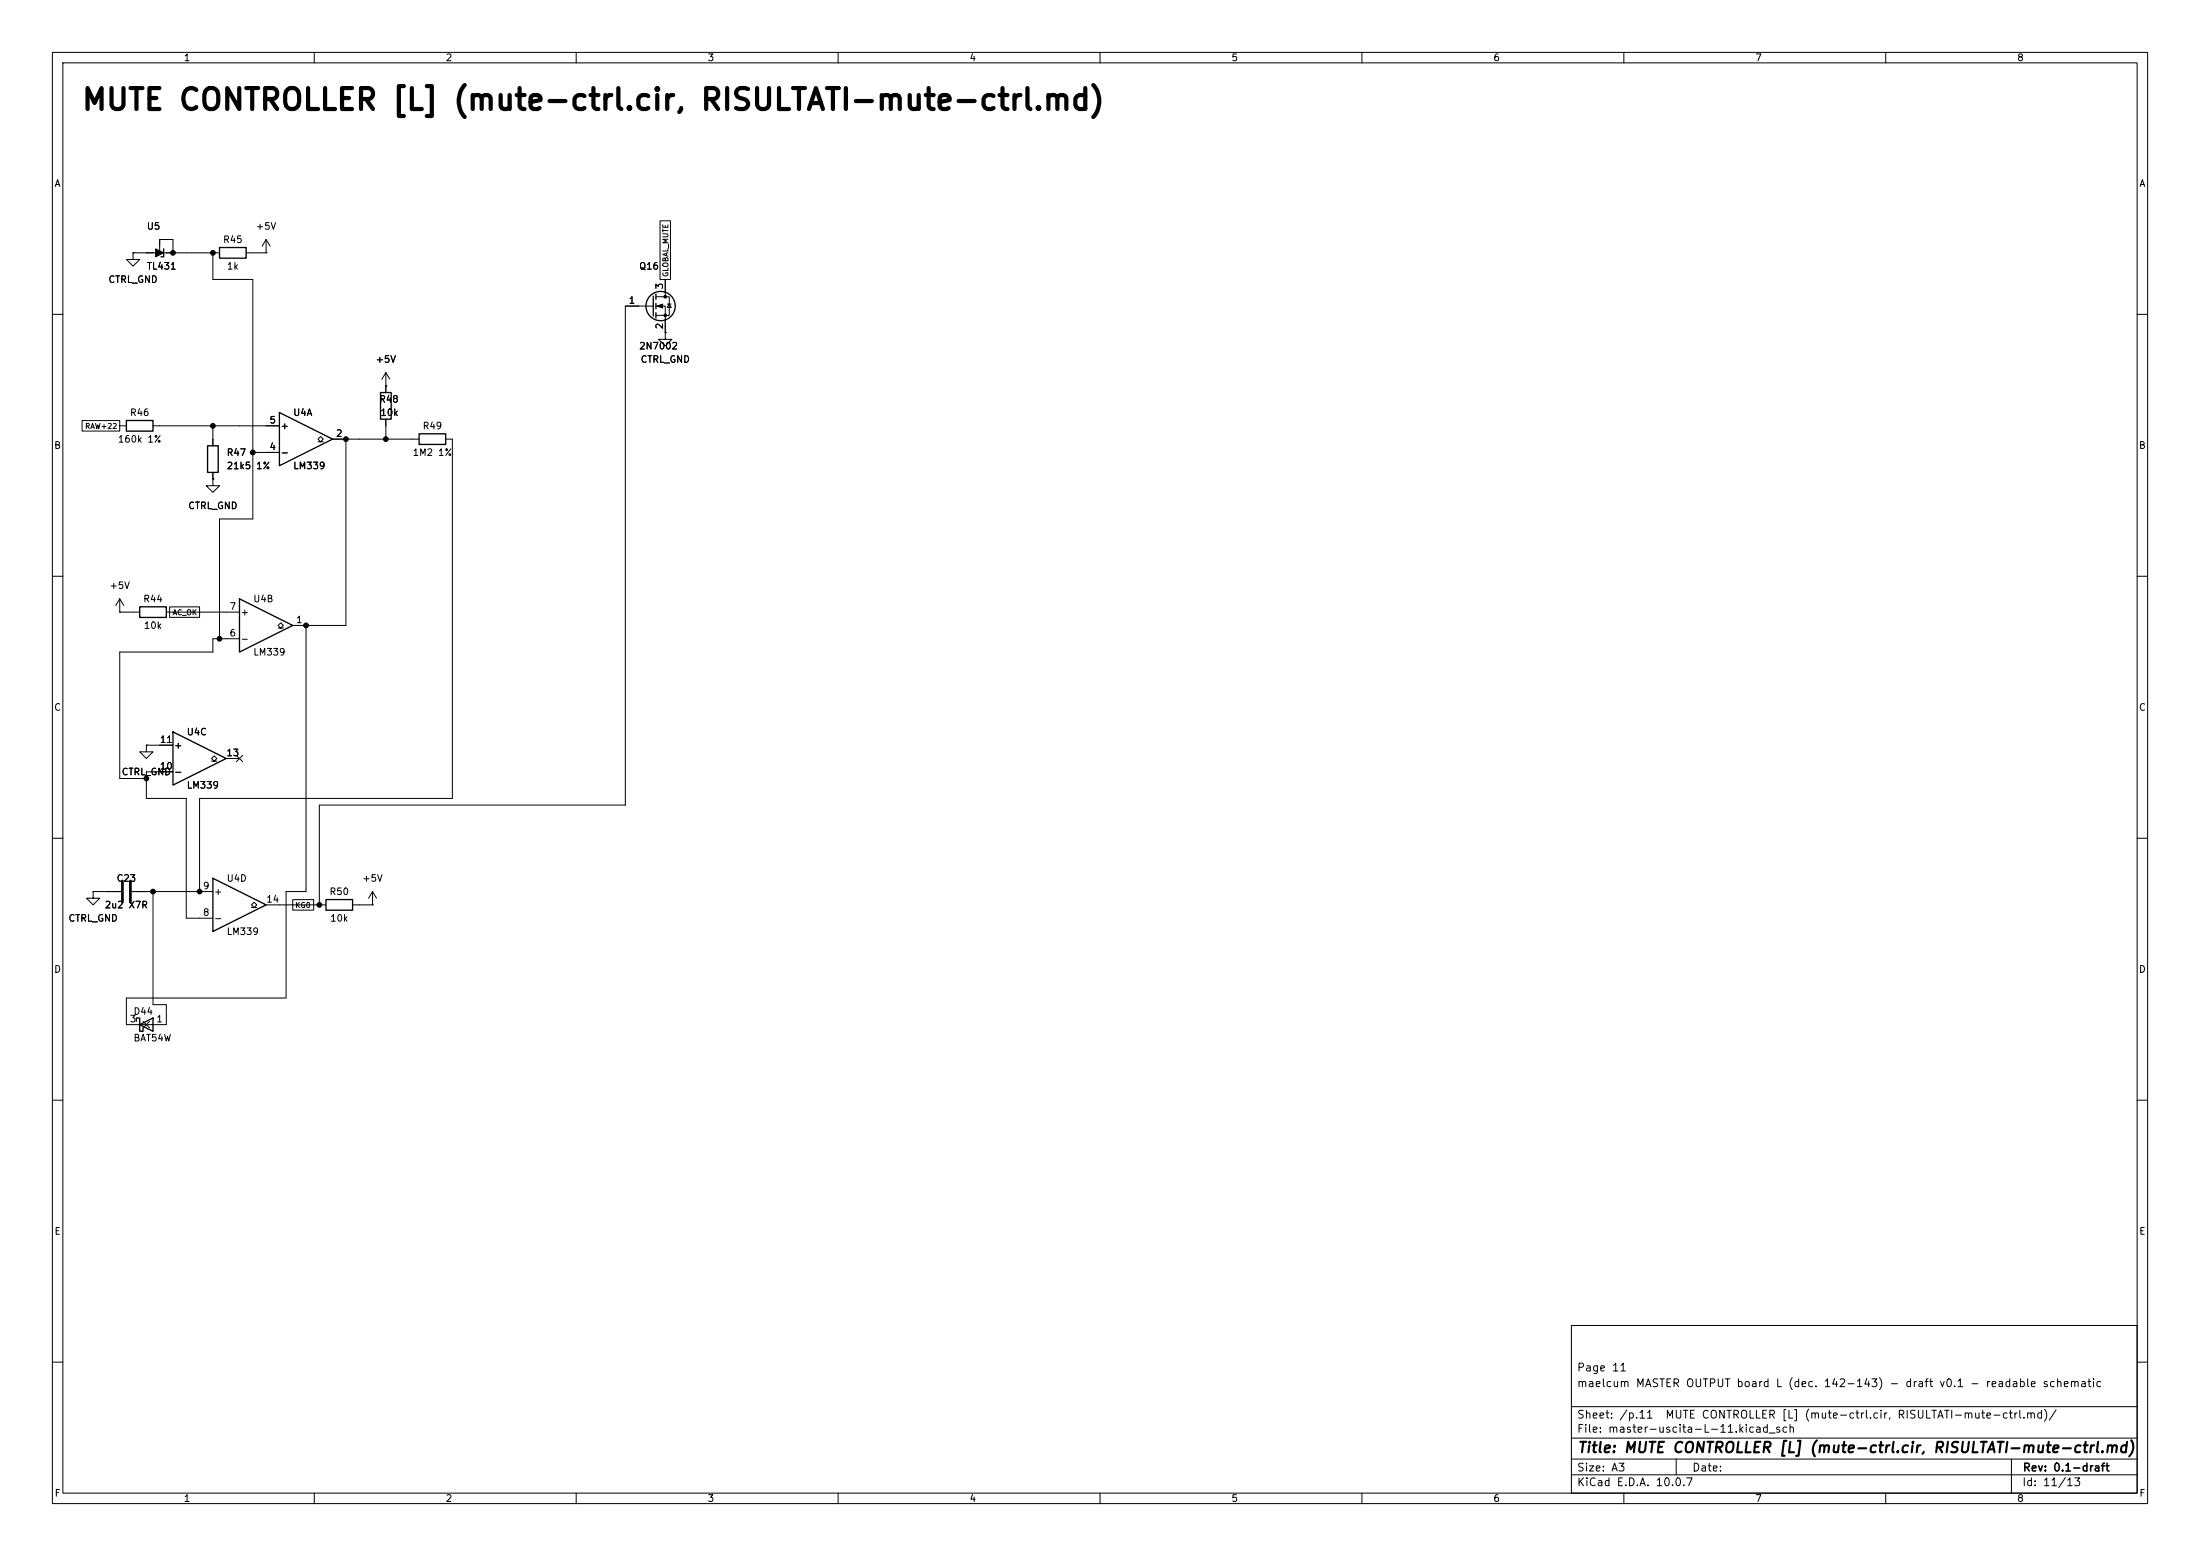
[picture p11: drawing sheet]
(kicad_sch
 (version 20260101)
 (generator "eeschema")
 (generator_version "10.0")
 (paper "A3")
 (title_block
  (title "MUTE CONTROLLER [L] (mute-ctrl.cir, RISULTATI-mute-ctrl.md)")
  (rev "0.1-draft")
  (comment 1 "maelcum MASTER OUTPUT board L (dec. 142-143) - draft v0.1 - readable schematic")
  (comment 2 "Page 11"))
 (lib_symbols
  (symbol
   "Reference_Voltage:TL431DBZ"
   (pin_numbers (hide yes))
   (pin_names (hide yes)) (exclude_from_sim no) (in_bom yes) (on_board yes)
   (in_pos_files yes)
   (duplicate_pin_numbers_are_jumpers no)
   (property
    "Reference"
    "U" (at -2.54 2.54 0) (show_name no) (do_not_autoplace no) (effects (font (size 1.27 1.27))))
   (property
    "Value"
    "TL431DBZ" (at 0 -2.54 0) (show_name no) (do_not_autoplace no) (effects (font (size 1.27 1.27))))
   (property
    "Footprint"
    "Package_TO_SOT_SMD:SOT-23" (at 0 -4.826 0) (show_name no) (do_not_autoplace no) (hide yes) (effects (font (size 1.27 1.27)
    (italic yes))))
   (property
    "Datasheet"
    "http://www.ti.com/lit/ds/symlink/tl431.pdf" (at 1.778 -9.144 0) (show_name no) (do_not_autoplace no) (hide yes) (effects (font (size 1.27 1.27)
    (italic yes))))
   (property
    "Description"
    "Shunt Regulator, SOT-23" (at 0 -7.112 0) (show_name no) (do_not_autoplace no) (hide yes) (effects (font (size 1.27 1.27))))
   (property
    "ki_keywords"
    "diode device shunt regulator" (at 0 0 0) (show_name no) (do_not_autoplace no) (hide yes) (effects (font (size 1.27 1.27))))
   (property
    "ki_fp_filters"
    "SOT?23*" (at 0 0 0) (show_name no) (do_not_autoplace no) (hide yes) (effects (font (size 1.27 1.27))))
   (symbol
    "TL431DBZ_0_1"
    (polyline (pts (xy -1.27 0) (xy 0 0) (xy 1.27 0)) (stroke (width 0) (type default)) (fill (type none)))
    (polyline (pts (xy -0.762 -0.762) (xy -0.762 0.762) (xy 0.762 0) (xy -0.762 -0.762)) (stroke (width 0) (type default)) (fill (type outline)))
    (polyline (pts (xy 0.254 -0.762) (xy 0.762 -0.762) (xy 0.762 0.762) (xy 0.762 0.762)) (stroke (width 0.254) (type default)) (fill (type none))))
   (symbol
    "TL431DBZ_1_1"
    (polyline (pts (xy 0 1.27) (xy 0 0)) (stroke (width 0) (type default)) (fill (type none)))
    (pin
    passive
    line (at 2.54 0 180) (length 1.27) (name
    "K" (effects (font (size 1.27 1.27)))) (number
    "1" (effects (font (size 1.27 1.27)))))
    (pin
    passive
    line (at 0 2.54 270) (length 1.27) (name
    "REF" (effects (font (size 1.27 1.27)))) (number
    "2" (effects (font (size 1.27 1.27)))))
    (pin
    passive
    line (at -2.54 0 0) (length 1.27) (name
    "A" (effects (font (size 1.27 1.27)))) (number
    "3" (effects (font (size 1.27 1.27))))))
   (embedded_fonts no))
  (symbol
   "Device:R"
   (pin_numbers (hide yes))
   (pin_names
    (offset 0)) (exclude_from_sim no) (in_bom yes) (on_board yes)
   (in_pos_files yes)
   (duplicate_pin_numbers_are_jumpers no)
   (property
    "Reference"
    "R" (at 2.032 0 90) (show_name no) (do_not_autoplace no) (effects (font (size 1.27 1.27))))
   (property
    "Value"
    "R" (at 0 0 90) (show_name no) (do_not_autoplace no) (effects (font (size 1.27 1.27))))
   (property
    "Footprint"
    "" (at -1.778 0 90) (show_name no) (do_not_autoplace no) (hide yes) (effects (font (size 1.27 1.27))))
   (property
    "Datasheet"
    "" (at 0 0 0) (show_name no) (do_not_autoplace no) (hide yes) (effects (font (size 1.27 1.27))))
   (property
    "Description"
    "Resistor" (at 0 0 0) (show_name no) (do_not_autoplace no) (hide yes) (effects (font (size 1.27 1.27))))
   (property
    "ki_keywords"
    "R res resistor" (at 0 0 0) (show_name no) (do_not_autoplace no) (hide yes) (effects (font (size 1.27 1.27))))
   (property
    "ki_fp_filters"
    "R_*" (at 0 0 0) (show_name no) (do_not_autoplace no) (hide yes) (effects (font (size 1.27 1.27))))
   (symbol
    "R_0_1"
    (rectangle (start -1.016 -2.54) (end 1.016 2.54) (stroke (width 0.254) (type default)) (fill (type none))))
   (symbol
    "R_1_1"
    (pin
    passive
    line (at 0 3.81 270) (length 1.27) (name
    "" (effects (font (size 1.27 1.27)))) (number
    "1" (effects (font (size 1.27 1.27)))))
    (pin
    passive
    line (at 0 -3.81 90) (length 1.27) (name
    "" (effects (font (size 1.27 1.27)))) (number
    "2" (effects (font (size 1.27 1.27))))))
   (embedded_fonts no))
  (symbol
   "power:+15V"
   (power global)
   (pin_numbers (hide yes))
   (pin_names
    (offset 0) (hide yes)) (exclude_from_sim no) (in_bom yes) (on_board yes)
   (in_pos_files yes)
   (duplicate_pin_numbers_are_jumpers no)
   (property
    "Reference"
    "#PWR" (at 0 -3.81 0) (show_name no) (do_not_autoplace no) (hide yes) (effects (font (size 1.27 1.27))))
   (property
    "Value"
    "+15V" (at 0 3.556 0) (show_name no) (do_not_autoplace no) (effects (font (size 1.27 1.27))))
   (property
    "Footprint"
    "" (at 0 0 0) (show_name no) (do_not_autoplace no) (hide yes) (effects (font (size 1.27 1.27))))
   (property
    "Datasheet"
    "" (at 0 0 0) (show_name no) (do_not_autoplace no) (hide yes) (effects (font (size 1.27 1.27))))
   (property
    "Description"
    "Power symbol creates a global label with name \"+15V\"" (at 0 0 0) (show_name no) (do_not_autoplace no) (hide yes) (effects (font (size 1.27 1.27))))
   (property
    "ki_keywords"
    "global power" (at 0 0 0) (show_name no) (do_not_autoplace no) (hide yes) (effects (font (size 1.27 1.27))))
   (symbol
    "+15V_0_1"
    (polyline (pts (xy -0.762 1.27) (xy 0 2.54)) (stroke (width 0) (type default)) (fill (type none)))
    (polyline (pts (xy 0 2.54) (xy 0.762 1.27)) (stroke (width 0) (type default)) (fill (type none)))
    (polyline (pts (xy 0 0) (xy 0 2.54)) (stroke (width 0) (type default)) (fill (type none))))
   (symbol
    "+15V_1_1"
    (pin
    power_in
    line (at 0 0 90) (length 0) (name
    "" (effects (font (size 1.27 1.27)))) (number
    "1" (effects (font (size 1.27 1.27))))))
   (embedded_fonts no))
  (symbol
   "power:GND"
   (power global)
   (pin_numbers (hide yes))
   (pin_names
    (offset 0) (hide yes)) (exclude_from_sim no) (in_bom yes) (on_board yes)
   (in_pos_files yes)
   (duplicate_pin_numbers_are_jumpers no)
   (property
    "Reference"
    "#PWR" (at 0 -6.35 0) (show_name no) (do_not_autoplace no) (hide yes) (effects (font (size 1.27 1.27))))
   (property
    "Value"
    "GND" (at 0 -3.81 0) (show_name no) (do_not_autoplace no) (effects (font (size 1.27 1.27))))
   (property
    "Footprint"
    "" (at 0 0 0) (show_name no) (do_not_autoplace no) (hide yes) (effects (font (size 1.27 1.27))))
   (property
    "Datasheet"
    "" (at 0 0 0) (show_name no) (do_not_autoplace no) (hide yes) (effects (font (size 1.27 1.27))))
   (property
    "Description"
    "Power symbol creates a global label with name \"GND\" , ground" (at 0 0 0) (show_name no) (do_not_autoplace no) (hide yes) (effects (font (size 1.27 1.27))))
   (property
    "ki_keywords"
    "global power" (at 0 0 0) (show_name no) (do_not_autoplace no) (hide yes) (effects (font (size 1.27 1.27))))
   (symbol
    "GND_0_1"
    (polyline (pts (xy 0 0) (xy 0 -1.27) (xy 1.27 -1.27) (xy 0 -2.54) (xy -1.27 -1.27) (xy 0 -1.27)) (stroke (width 0) (type default)) (fill (type none))))
   (symbol
    "GND_1_1"
    (pin
    power_in
    line (at 0 0 270) (length 0) (name
    "" (effects (font (size 1.27 1.27)))) (number
    "1" (effects (font (size 1.27 1.27))))))
   (embedded_fonts no))
  (symbol
   "Comparator:LM339"
   (pin_names
    (offset 0.127)) (exclude_from_sim no) (in_bom yes) (on_board yes)
   (in_pos_files yes)
   (duplicate_pin_numbers_are_jumpers no)
   (property
    "Reference"
    "U" (at 0 5.08 0) (show_name no) (do_not_autoplace no) (effects (font (size 1.27 1.27)) (justify left)))
   (property
    "Value"
    "LM339" (at 0 -5.08 0) (show_name no) (do_not_autoplace no) (effects (font (size 1.27 1.27)) (justify left)))
   (property
    "Footprint"
    "" (at -1.27 2.54 0) (show_name no) (do_not_autoplace no) (hide yes) (effects (font (size 1.27 1.27))))
   (property
    "Datasheet"
    "https://www.st.com/resource/en/datasheet/lm139.pdf" (at 1.27 5.08 0) (show_name no) (do_not_autoplace no) (hide yes) (effects (font (size 1.27 1.27))))
   (property
    "Description"
    "Quad Differential Comparators, SOIC-14/TSSOP-14" (at 0 0 0) (show_name no) (do_not_autoplace no) (hide yes) (effects (font (size 1.27 1.27))))
   (property
    "ki_locked"
    "" (at 0 0 0) (show_name no) (do_not_autoplace no) (effects (font (size 1.27 1.27))))
   (property
    "ki_keywords"
    "cmp open collector" (at 0 0 0) (show_name no) (do_not_autoplace no) (hide yes) (effects (font (size 1.27 1.27))))
   (property
    "ki_fp_filters"
    "SOIC*3.9x8.7mm*P1.27mm* TSSOP*4.4x5mm*P0.65mm*" (at 0 0 0) (show_name no) (do_not_autoplace no) (hide yes) (effects (font (size 1.27 1.27))))
   (symbol
    "LM339_1_1"
    (polyline (pts (xy -5.08 5.08) (xy 5.08 0) (xy -5.08 -5.08) (xy -5.08 5.08)) (stroke (width 0.254) (type default)) (fill (type background)))
    (polyline (pts (xy 3.302 -0.508) (xy 2.794 -0.508) (xy 3.302 0) (xy 2.794 0.508) (xy 2.286 0) (xy 2.794 -0.508) (xy 2.286 -0.508)) (stroke (width 0.127) (type default)) (fill (type none)))
    (pin
    open_collector
    line (at 7.62 0 180) (length 2.54) (name
    "" (effects (font (size 1.27 1.27)))) (number
    "2" (effects (font (size 1.27 1.27)))))
    (pin
    input
    line (at -7.62 -2.54 0) (length 2.54) (name
    "-" (effects (font (size 1.27 1.27)))) (number
    "4" (effects (font (size 1.27 1.27)))))
    (pin
    input
    line (at -7.62 2.54 0) (length 2.54) (name
    "+" (effects (font (size 1.27 1.27)))) (number
    "5" (effects (font (size 1.27 1.27))))))
   (symbol
    "LM339_2_1"
    (polyline (pts (xy -5.08 5.08) (xy 5.08 0) (xy -5.08 -5.08) (xy -5.08 5.08)) (stroke (width 0.254) (type default)) (fill (type background)))
    (polyline (pts (xy 3.302 -0.508) (xy 2.794 -0.508) (xy 3.302 0) (xy 2.794 0.508) (xy 2.286 0) (xy 2.794 -0.508) (xy 2.286 -0.508)) (stroke (width 0.127) (type default)) (fill (type none)))
    (pin
    open_collector
    line (at 7.62 0 180) (length 2.54) (name
    "" (effects (font (size 1.27 1.27)))) (number
    "1" (effects (font (size 1.27 1.27)))))
    (pin
    input
    line (at -7.62 -2.54 0) (length 2.54) (name
    "-" (effects (font (size 1.27 1.27)))) (number
    "6" (effects (font (size 1.27 1.27)))))
    (pin
    input
    line (at -7.62 2.54 0) (length 2.54) (name
    "+" (effects (font (size 1.27 1.27)))) (number
    "7" (effects (font (size 1.27 1.27))))))
   (symbol
    "LM339_3_1"
    (polyline (pts (xy -5.08 5.08) (xy 5.08 0) (xy -5.08 -5.08) (xy -5.08 5.08)) (stroke (width 0.254) (type default)) (fill (type background)))
    (polyline (pts (xy 3.302 -0.508) (xy 2.794 -0.508) (xy 3.302 0) (xy 2.794 0.508) (xy 2.286 0) (xy 2.794 -0.508) (xy 2.286 -0.508)) (stroke (width 0.127) (type default)) (fill (type none)))
    (pin
    input
    line (at -7.62 -2.54 0) (length 2.54) (name
    "-" (effects (font (size 1.27 1.27)))) (number
    "10" (effects (font (size 1.27 1.27)))))
    (pin
    input
    line (at -7.62 2.54 0) (length 2.54) (name
    "+" (effects (font (size 1.27 1.27)))) (number
    "11" (effects (font (size 1.27 1.27)))))
    (pin
    open_collector
    line (at 7.62 0 180) (length 2.54) (name
    "" (effects (font (size 1.27 1.27)))) (number
    "13" (effects (font (size 1.27 1.27))))))
   (symbol
    "LM339_4_1"
    (polyline (pts (xy -5.08 5.08) (xy 5.08 0) (xy -5.08 -5.08) (xy -5.08 5.08)) (stroke (width 0.254) (type default)) (fill (type background)))
    (polyline (pts (xy 3.302 -0.508) (xy 2.794 -0.508) (xy 3.302 0) (xy 2.794 0.508) (xy 2.286 0) (xy 2.794 -0.508) (xy 2.286 -0.508)) (stroke (width 0.127) (type default)) (fill (type none)))
    (pin
    input
    line (at -7.62 -2.54 0) (length 2.54) (name
    "-" (effects (font (size 1.27 1.27)))) (number
    "8" (effects (font (size 1.27 1.27)))))
    (pin
    input
    line (at -7.62 2.54 0) (length 2.54) (name
    "+" (effects (font (size 1.27 1.27)))) (number
    "9" (effects (font (size 1.27 1.27)))))
    (pin
    open_collector
    line (at 7.62 0 180) (length 2.54) (name
    "" (effects (font (size 1.27 1.27)))) (number
    "14" (effects (font (size 1.27 1.27))))))
   (symbol
    "LM339_5_1"
    (pin
    power_in
    line (at -2.54 7.62 270) (length 3.81) (name
    "V+" (effects (font (size 1.27 1.27)))) (number
    "3" (effects (font (size 1.27 1.27)))))
    (pin
    power_in
    line (at -2.54 -7.62 90) (length 3.81) (name
    "V-" (effects (font (size 1.27 1.27)))) (number
    "12" (effects (font (size 1.27 1.27))))))
   (embedded_fonts no))
  (symbol
   "Device:C"
   (pin_numbers (hide yes))
   (pin_names
    (offset 0.254)) (exclude_from_sim no) (in_bom yes) (on_board yes)
   (in_pos_files yes)
   (duplicate_pin_numbers_are_jumpers no)
   (property
    "Reference"
    "C" (at 0.635 2.54 0) (show_name no) (do_not_autoplace no) (effects (font (size 1.27 1.27)) (justify left)))
   (property
    "Value"
    "C" (at 0.635 -2.54 0) (show_name no) (do_not_autoplace no) (effects (font (size 1.27 1.27)) (justify left)))
   (property
    "Footprint"
    "" (at 0.9652 -3.81 0) (show_name no) (do_not_autoplace no) (hide yes) (effects (font (size 1.27 1.27))))
   (property
    "Datasheet"
    "" (at 0 0 0) (show_name no) (do_not_autoplace no) (hide yes) (effects (font (size 1.27 1.27))))
   (property
    "Description"
    "Unpolarized capacitor" (at 0 0 0) (show_name no) (do_not_autoplace no) (hide yes) (effects (font (size 1.27 1.27))))
   (property
    "ki_keywords"
    "cap capacitor" (at 0 0 0) (show_name no) (do_not_autoplace no) (hide yes) (effects (font (size 1.27 1.27))))
   (property
    "ki_fp_filters"
    "C_*" (at 0 0 0) (show_name no) (do_not_autoplace no) (hide yes) (effects (font (size 1.27 1.27))))
   (symbol
    "C_0_1"
    (polyline (pts (xy -2.032 0.762) (xy 2.032 0.762)) (stroke (width 0.508) (type default)) (fill (type none)))
    (polyline (pts (xy -2.032 -0.762) (xy 2.032 -0.762)) (stroke (width 0.508) (type default)) (fill (type none))))
   (symbol
    "C_1_1"
    (pin
    passive
    line (at 0 3.81 270) (length 2.794) (name
    "" (effects (font (size 1.27 1.27)))) (number
    "1" (effects (font (size 1.27 1.27)))))
    (pin
    passive
    line (at 0 -3.81 90) (length 2.794) (name
    "" (effects (font (size 1.27 1.27)))) (number
    "2" (effects (font (size 1.27 1.27))))))
   (embedded_fonts no))
  (symbol
   "Diode:BAT54W"
   (pin_names
    (offset 1.016) (hide yes)) (exclude_from_sim no) (in_bom yes) (on_board yes)
   (in_pos_files yes)
   (duplicate_pin_numbers_are_jumpers no)
   (property
    "Reference"
    "D" (at 0 2.54 0) (show_name no) (do_not_autoplace no) (effects (font (size 1.27 1.27))))
   (property
    "Value"
    "BAT54W" (at 0 -2.54 0) (show_name no) (do_not_autoplace no) (effects (font (size 1.27 1.27))))
   (property
    "Footprint"
    "Package_TO_SOT_SMD:SOT-323_SC-70" (at 0 -4.445 0) (show_name no) (do_not_autoplace no) (hide yes) (effects (font (size 1.27 1.27))))
   (property
    "Datasheet"
    "https://assets.nexperia.com/documents/data-sheet/BAT54W_SER.pdf" (at 0 0 0) (show_name no) (do_not_autoplace no) (hide yes) (effects (font (size 1.27 1.27))))
   (property
    "Description"
    "Schottky barrier diode, SOT-323" (at 0 0 0) (show_name no) (do_not_autoplace no) (hide yes) (effects (font (size 1.27 1.27))))
   (property
    "ki_keywords"
    "schottky diode" (at 0 0 0) (show_name no) (do_not_autoplace no) (hide yes) (effects (font (size 1.27 1.27))))
   (property
    "ki_fp_filters"
    "SOT?323*" (at 0 0 0) (show_name no) (do_not_autoplace no) (hide yes) (effects (font (size 1.27 1.27))))
   (symbol
    "BAT54W_0_1"
    (polyline (pts (xy -1.905 0.635) (xy -1.905 1.27) (xy -1.27 1.27) (xy -1.27 -1.27) (xy -0.635 -1.27) (xy -0.635 -0.635)) (stroke (width 0.254) (type default)) (fill (type none)))
    (polyline (pts (xy 1.27 1.27) (xy 1.27 -1.27) (xy -1.27 0) (xy 1.27 1.27)) (stroke (width 0.254) (type default)) (fill (type none)))
    (polyline (pts (xy 1.27 0) (xy -1.27 0)) (stroke (width 0) (type default)) (fill (type none))))
   (symbol
    "BAT54W_1_1"
    (pin
    passive
    line (at 3.81 0 180) (length 2.54) (name
    "A" (effects (font (size 1.27 1.27)))) (number
    "1" (effects (font (size 1.27 1.27)))))
    (pin
    no_connect
    line (at 0 0 90) (length 2.54) (hide yes) (name
    "NC" (effects (font (size 1.27 1.27)))) (number
    "2" (effects (font (size 1.27 1.27)))))
    (pin
    passive
    line (at -3.81 0 0) (length 2.54) (name
    "K" (effects (font (size 1.27 1.27)))) (number
    "3" (effects (font (size 1.27 1.27))))))
   (embedded_fonts no))
  (symbol
   "Transistor_FET:2N7002"
   (pin_names
    (offset 0) (hide yes)) (exclude_from_sim no) (in_bom yes) (on_board yes)
   (in_pos_files yes)
   (duplicate_pin_numbers_are_jumpers no)
   (property
    "Reference"
    "Q" (at 5.08 1.905 0) (show_name no) (do_not_autoplace no) (effects (font (size 1.27 1.27)) (justify left)))
   (property
    "Value"
    "2N7002" (at 5.08 0 0) (show_name no) (do_not_autoplace no) (effects (font (size 1.27 1.27)) (justify left)))
   (property
    "Footprint"
    "Package_TO_SOT_SMD:SOT-23" (at 5.08 -1.905 0) (show_name no) (do_not_autoplace no) (hide yes) (effects (font (size 1.27 1.27)
    (italic yes)) (justify left)))
   (property
    "Datasheet"
    "https://www.onsemi.com/pub/Collateral/NDS7002A-D.PDF" (at 5.08 -3.81 0) (show_name no) (do_not_autoplace no) (hide yes) (effects (font (size 1.27 1.27)) (justify left)))
   (property
    "Description"
    "0.115A Id, 60V Vds, N-Channel MOSFET, SOT-23" (at 0 0 0) (show_name no) (do_not_autoplace no) (hide yes) (effects (font (size 1.27 1.27))))
   (property
    "ki_keywords"
    "N-Channel Switching MOSFET" (at 0 0 0) (show_name no) (do_not_autoplace no) (hide yes) (effects (font (size 1.27 1.27))))
   (symbol
    "2N7002_0_1"
    (polyline (pts (xy 0.254 1.905) (xy 0.254 -1.905)) (stroke (width 0.254) (type default)) (fill (type none)))
    (polyline (pts (xy 0.254 0) (xy -2.54 0)) (stroke (width 0) (type default)) (fill (type none)))
    (polyline (pts (xy 0.762 2.286) (xy 0.762 1.27)) (stroke (width 0.254) (type default)) (fill (type none)))
    (polyline (pts (xy 0.762 0.508) (xy 0.762 -0.508)) (stroke (width 0.254) (type default)) (fill (type none)))
    (polyline (pts (xy 0.762 -1.27) (xy 0.762 -2.286)) (stroke (width 0.254) (type default)) (fill (type none)))
    (polyline (pts (xy 0.762 -1.778) (xy 3.302 -1.778) (xy 3.302 1.778) (xy 0.762 1.778)) (stroke (width 0) (type default)) (fill (type none)))
    (polyline (pts (xy 1.016 0) (xy 2.032 0.381) (xy 2.032 -0.381) (xy 1.016 0)) (stroke (width 0) (type default)) (fill (type outline)))
    (circle (center 1.651 0) (radius 2.794) (stroke (width 0.254) (type default)) (fill (type none)))
    (polyline (pts (xy 2.54 2.54) (xy 2.54 1.778)) (stroke (width 0) (type default)) (fill (type none)))
    (circle (center 2.54 1.778) (radius 0.254) (stroke (width 0) (type default)) (fill (type outline)))
    (circle (center 2.54 -1.778) (radius 0.254) (stroke (width 0) (type default)) (fill (type outline)))
    (polyline (pts (xy 2.54 -2.54) (xy 2.54 0) (xy 0.762 0)) (stroke (width 0) (type default)) (fill (type none)))
    (polyline (pts (xy 2.921 0.381) (xy 3.683 0.381)) (stroke (width 0) (type default)) (fill (type none)))
    (polyline (pts (xy 3.302 0.381) (xy 2.921 -0.254) (xy 3.683 -0.254) (xy 3.302 0.381)) (stroke (width 0) (type default)) (fill (type none))))
   (symbol
    "2N7002_1_1"
    (pin
    input
    line (at -5.08 0 0) (length 2.54) (name
    "G" (effects (font (size 1.27 1.27)))) (number
    "1" (effects (font (size 1.27 1.27)))))
    (pin
    passive
    line (at 2.54 -5.08 90) (length 2.54) (name
    "S" (effects (font (size 1.27 1.27)))) (number
    "2" (effects (font (size 1.27 1.27)))))
    (pin
    passive
    line (at 2.54 5.08 270) (length 2.54) (name
    "D" (effects (font (size 1.27 1.27)))) (number
    "3" (effects (font (size 1.27 1.27))))))
   (embedded_fonts no)
   (property
    "ki_fp_filters"
    "SOT?23*" (at 0 0 0) (show_name no) (do_not_autoplace no) (hide yes) (effects (font (size 1.27 1.27))))))
 (text
  "MUTE CONTROLLER [L] (mute-ctrl.cir, RISULTATI-mute-ctrl.md)"
  (exclude_from_sim no)
  (at 15.24 21.59 0)
  (effects (font (size 4 4)
    (bold yes)) (justify left bottom)))
 (symbol
  (lib_id "Reference_Voltage:TL431DBZ")
  (at 30.48 48.26 0)
  (unit 1)
  (body_style 1)
  (exclude_from_sim no)
  (in_bom yes)
  (on_board yes)
  (dnp no)
  (property
   "Reference"
   "U5" (at 27.94 43.18 0) (effects (font (size 1.27 1.27)) (justify left)))
  (property
   "Value"
   "TL431" (at 27.94 50.8 0) (effects (font (size 1.27 1.27)) (justify left)))
  (property
   "Footprint"
   "Package_TO_SOT_SMD:SOT-23" (at 30.48 48.26 0) (effects (font (size 1.27 1.27)) (justify left) (hide yes)))
  (property
   "Datasheet"
   "" (at 30.48 48.26 0) (effects (font (size 1.27 1.27)) (justify left) (hide yes)))
  (property
   "Nota"
   "2,495 V" (at 30.48 48.26 0) (effects (font (size 1.27 1.27)) (justify left) (hide yes)))
  (pin
   "1")
  (pin
   "2")
  (pin
   "3")
  (instances (project
    "master-uscita-L" (path
    "/cc71cb06-0b2d-556a-b328-36d22986674b/39a5cb42-399e-5e3b-9c77-701e945b4534" (reference "U5") (unit 1)))))
 (wire
  (pts (xy 33.02 48.26) (xy 35.56 48.26))
  (stroke (width 0) (type default)))
 (symbol
  (lib_id "Device:R")
  (at 44.45 48.26 270)
  (unit 1)
  (body_style 1)
  (exclude_from_sim no)
  (in_bom yes)
  (on_board yes)
  (dnp no)
  (property
   "Reference"
   "R45" (at 44.45 45.72 90) (effects (font (size 1.27 1.27))))
  (property
   "Value"
   "1k" (at 44.45 50.8 90) (effects (font (size 1.27 1.27))))
  (property
   "Footprint"
   "Resistor_SMD:R_0805_2012Metric" (at 44.45 48.26 0) (effects (font (size 1.27 1.27)) (justify left) (hide yes)))
  (property
   "Datasheet"
   "" (at 44.45 48.26 0) (effects (font (size 1.27 1.27)) (justify left) (hide yes)))
  (pin
   "1")
  (pin
   "2")
  (instances (project
    "master-uscita-L" (path
    "/cc71cb06-0b2d-556a-b328-36d22986674b/39a5cb42-399e-5e3b-9c77-701e945b4534" (reference "R45") (unit 1)))))
 (wire
  (pts (xy 35.56 48.26) (xy 40.64 48.26))
  (stroke (width 0) (type default)))
 (wire
  (pts (xy 48.26 48.26) (xy 50.8 48.26))
  (stroke (width 0) (type default)))
 (symbol
  (lib_id "power:+15V")
  (at 50.8 48.26 0)
  (unit 1)
  (body_style 1)
  (exclude_from_sim no)
  (in_bom yes)
  (on_board yes)
  (dnp no)
  (property
   "Reference"
   "#PWR001" (at 50.8 48.26 0) (effects (font (size 1.27 1.27)) (justify left) (hide yes)))
  (property
   "Value"
   "+5V" (at 50.8 43.18 0) (effects (font (size 1.27 1.27))))
  (property
   "Footprint"
   "" (at 50.8 48.26 0) (effects (font (size 1.27 1.27)) (justify left) (hide yes)))
  (property
   "Datasheet"
   "" (at 50.8 48.26 0) (effects (font (size 1.27 1.27)) (justify left) (hide yes)))
  (pin
   "1")
  (instances (project
    "master-uscita-L" (path
    "/cc71cb06-0b2d-556a-b328-36d22986674b/39a5cb42-399e-5e3b-9c77-701e945b4534" (reference "#PWR001") (unit 1)))))
 (wire
  (pts (xy 25.4 48.26) (xy 27.94 48.26))
  (stroke (width 0) (type default)))
 (symbol
  (lib_id "power:GND")
  (at 25.4 48.26 0)
  (unit 1)
  (body_style 1)
  (exclude_from_sim no)
  (in_bom yes)
  (on_board yes)
  (dnp no)
  (property
   "Reference"
   "#PWR002" (at 25.4 48.26 0) (effects (font (size 1.27 1.27)) (justify left) (hide yes)))
  (property
   "Value"
   "CTRL_GND" (at 25.4 53.34 0) (effects (font (size 1.27 1.27))))
  (property
   "Footprint"
   "" (at 25.4 48.26 0) (effects (font (size 1.27 1.27)) (justify left) (hide yes)))
  (property
   "Datasheet"
   "" (at 25.4 48.26 0) (effects (font (size 1.27 1.27)) (justify left) (hide yes)))
  (pin
   "1")
  (instances (project
    "master-uscita-L" (path
    "/cc71cb06-0b2d-556a-b328-36d22986674b/39a5cb42-399e-5e3b-9c77-701e945b4534" (reference "#PWR002") (unit 1)))))
 (symbol
  (lib_id "Comparator:LM339")
  (at 58.42 83.82 0)
  (unit 1)
  (body_style 1)
  (exclude_from_sim no)
  (in_bom yes)
  (on_board yes)
  (dnp no)
  (property
   "Reference"
   "U4" (at 55.88 78.74 0) (effects (font (size 1.27 1.27)) (justify left)))
  (property
   "Value"
   "LM339" (at 55.88 88.9 0) (effects (font (size 1.27 1.27)) (justify left)))
  (property
   "Footprint"
   "Package_SO:SOIC-14_3.9x8.7mm_P1.27mm" (at 58.42 83.82 0) (effects (font (size 1.27 1.27)) (justify left) (hide yes)))
  (property
   "Datasheet"
   "" (at 58.42 83.82 0) (effects (font (size 1.27 1.27)) (justify left) (hide yes)))
  (property
   "Nota"
   "supervisore e timer" (at 58.42 83.82 0) (effects (font (size 1.27 1.27)) (justify left) (hide yes)))
  (pin
   "2")
  (pin
   "4")
  (pin
   "5")
  (instances (project
    "master-uscita-L" (path
    "/cc71cb06-0b2d-556a-b328-36d22986674b/39a5cb42-399e-5e3b-9c77-701e945b4534" (reference "U4") (unit 1)))))
 (wire
  (pts (xy 66.04 83.82) (xy 68.58 83.82))
  (stroke (width 0) (type default)))
 (symbol
  (lib_id "Device:R")
  (at 73.66 77.47 180)
  (unit 1)
  (body_style 1)
  (exclude_from_sim no)
  (in_bom yes)
  (on_board yes)
  (dnp no)
  (property
   "Reference"
   "R48" (at 76.2 76.2 0) (effects (font (size 1.27 1.27)) (justify left)))
  (property
   "Value"
   "10k" (at 76.2 78.74 0) (effects (font (size 1.27 1.27)) (justify left)))
  (property
   "Footprint"
   "Resistor_SMD:R_0805_2012Metric" (at 73.66 77.47 0) (effects (font (size 1.27 1.27)) (justify left) (hide yes)))
  (property
   "Datasheet"
   "" (at 73.66 77.47 0) (effects (font (size 1.27 1.27)) (justify left) (hide yes)))
  (pin
   "1")
  (pin
   "2")
  (instances (project
    "master-uscita-L" (path
    "/cc71cb06-0b2d-556a-b328-36d22986674b/39a5cb42-399e-5e3b-9c77-701e945b4534" (reference "R48") (unit 1)))))
 (symbol
  (lib_id "Device:R")
  (at 82.55 83.82 90)
  (unit 1)
  (body_style 1)
  (exclude_from_sim no)
  (in_bom yes)
  (on_board yes)
  (dnp no)
  (property
   "Reference"
   "R49" (at 82.55 81.28 90) (effects (font (size 1.27 1.27))))
  (property
   "Value"
   "1M2 1%" (at 82.55 86.36 90) (effects (font (size 1.27 1.27))))
  (property
   "Footprint"
   "Resistor_SMD:R_0805_2012Metric" (at 82.55 83.82 0) (effects (font (size 1.27 1.27)) (justify left) (hide yes)))
  (property
   "Datasheet"
   "" (at 82.55 83.82 0) (effects (font (size 1.27 1.27)) (justify left) (hide yes)))
  (property
   "Nota"
   "RT: accensione 1,61-1,97 s" (at 82.55 83.82 0) (effects (font (size 1.27 1.27)) (justify left) (hide yes)))
  (pin
   "1")
  (pin
   "2")
  (instances (project
    "master-uscita-L" (path
    "/cc71cb06-0b2d-556a-b328-36d22986674b/39a5cb42-399e-5e3b-9c77-701e945b4534" (reference "R49") (unit 1)))))
 (wire
  (pts (xy 68.58 83.82) (xy 73.66 83.82))
  (stroke (width 0) (type default)))
 (wire
  (pts (xy 73.66 83.82) (xy 73.66 81.28))
  (stroke (width 0) (type default)))
 (wire
  (pts (xy 73.66 83.82) (xy 78.74 83.82))
  (stroke (width 0) (type default)))
 (junction
  (at 73.66 83.82)
  (diameter 0)
  (color 0 0 0 0))
 (symbol
  (lib_id "power:+15V")
  (at 73.66 73.66 0)
  (unit 1)
  (body_style 1)
  (exclude_from_sim no)
  (in_bom yes)
  (on_board yes)
  (dnp no)
  (property
   "Reference"
   "#PWR003" (at 73.66 73.66 0) (effects (font (size 1.27 1.27)) (justify left) (hide yes)))
  (property
   "Value"
   "+5V" (at 73.66 68.58 0) (effects (font (size 1.27 1.27))))
  (property
   "Footprint"
   "" (at 73.66 73.66 0) (effects (font (size 1.27 1.27)) (justify left) (hide yes)))
  (property
   "Datasheet"
   "" (at 73.66 73.66 0) (effects (font (size 1.27 1.27)) (justify left) (hide yes)))
  (pin
   "1")
  (instances (project
    "master-uscita-L" (path
    "/cc71cb06-0b2d-556a-b328-36d22986674b/39a5cb42-399e-5e3b-9c77-701e945b4534" (reference "#PWR003") (unit 1)))))
 (wire
  (pts (xy 50.8 81.28) (xy 45.72 81.28))
  (stroke (width 0) (type default)))
 (symbol
  (lib_id "Device:R")
  (at 40.64 87.63 0)
  (unit 1)
  (body_style 1)
  (exclude_from_sim no)
  (in_bom yes)
  (on_board yes)
  (dnp no)
  (property
   "Reference"
   "R47" (at 43.18 86.36 0) (effects (font (size 1.27 1.27)) (justify left)))
  (property
   "Value"
   "21k5 1%" (at 43.18 88.9 0) (effects (font (size 1.27 1.27)) (justify left)))
  (property
   "Footprint"
   "Resistor_SMD:R_0805_2012Metric" (at 40.64 87.63 0) (effects (font (size 1.27 1.27)) (justify left) (hide yes)))
  (property
   "Datasheet"
   "" (at 40.64 87.63 0) (effects (font (size 1.27 1.27)) (justify left) (hide yes)))
  (pin
   "1")
  (pin
   "2")
  (instances (project
    "master-uscita-L" (path
    "/cc71cb06-0b2d-556a-b328-36d22986674b/39a5cb42-399e-5e3b-9c77-701e945b4534" (reference "R47") (unit 1)))))
 (symbol
  (lib_id "Device:R")
  (at 26.67 81.28 90)
  (unit 1)
  (body_style 1)
  (exclude_from_sim no)
  (in_bom yes)
  (on_board yes)
  (dnp no)
  (property
   "Reference"
   "R46" (at 26.67 78.74 90) (effects (font (size 1.27 1.27))))
  (property
   "Value"
   "160k 1%" (at 26.67 83.82 90) (effects (font (size 1.27 1.27))))
  (property
   "Footprint"
   "Resistor_SMD:R_0805_2012Metric" (at 26.67 81.28 0) (effects (font (size 1.27 1.27)) (justify left) (hide yes)))
  (property
   "Datasheet"
   "" (at 26.67 81.28 0) (effects (font (size 1.27 1.27)) (justify left) (hide yes)))
  (property
   "Nota"
   "finestra del +22: < 21,2 V = muto" (at 26.67 81.28 0) (effects (font (size 1.27 1.27)) (justify left) (hide yes)))
  (pin
   "1")
  (pin
   "2")
  (instances (project
    "master-uscita-L" (path
    "/cc71cb06-0b2d-556a-b328-36d22986674b/39a5cb42-399e-5e3b-9c77-701e945b4534" (reference "R46") (unit 1)))))
 (wire
  (pts (xy 45.72 81.28) (xy 40.64 81.28))
  (stroke (width 0) (type default)))
 (wire
  (pts (xy 40.64 81.28) (xy 40.64 83.82))
  (stroke (width 0) (type default)))
 (wire
  (pts (xy 40.64 81.28) (xy 30.48 81.28))
  (stroke (width 0) (type default)))
 (junction
  (at 40.64 81.28)
  (diameter 0)
  (color 0 0 0 0))
 (symbol
  (lib_id "power:GND")
  (at 40.64 91.44 0)
  (unit 1)
  (body_style 1)
  (exclude_from_sim no)
  (in_bom yes)
  (on_board yes)
  (dnp no)
  (property
   "Reference"
   "#PWR004" (at 40.64 91.44 0) (effects (font (size 1.27 1.27)) (justify left) (hide yes)))
  (property
   "Value"
   "CTRL_GND" (at 40.64 96.52 0) (effects (font (size 1.27 1.27))))
  (property
   "Footprint"
   "" (at 40.64 91.44 0) (effects (font (size 1.27 1.27)) (justify left) (hide yes)))
  (property
   "Datasheet"
   "" (at 40.64 91.44 0) (effects (font (size 1.27 1.27)) (justify left) (hide yes)))
  (pin
   "1")
  (instances (project
    "master-uscita-L" (path
    "/cc71cb06-0b2d-556a-b328-36d22986674b/39a5cb42-399e-5e3b-9c77-701e945b4534" (reference "#PWR004") (unit 1)))))
 (wire
  (pts (xy 50.8 86.36) (xy 48.26 86.36))
  (stroke (width 0) (type default)))
 (wire
  (pts (xy 48.26 86.36) (xy 48.26 99.06))
  (stroke (width 0) (type default)))
 (symbol
  (lib_id "Comparator:LM339")
  (at 50.8 119.38 0)
  (unit 2)
  (body_style 1)
  (exclude_from_sim no)
  (in_bom yes)
  (on_board yes)
  (dnp no)
  (property
   "Reference"
   "U4" (at 48.26 114.3 0) (effects (font (size 1.27 1.27)) (justify left)))
  (property
   "Value"
   "LM339" (at 48.26 124.46 0) (effects (font (size 1.27 1.27)) (justify left)))
  (property
   "Footprint"
   "Package_SO:SOIC-14_3.9x8.7mm_P1.27mm" (at 50.8 119.38 0) (effects (font (size 1.27 1.27)) (justify left) (hide yes)))
  (property
   "Datasheet"
   "" (at 50.8 119.38 0) (effects (font (size 1.27 1.27)) (justify left) (hide yes)))
  (property
   "Nota"
   "supervisore e timer" (at 50.8 119.38 0) (effects (font (size 1.27 1.27)) (justify left) (hide yes)))
  (pin
   "1")
  (pin
   "6")
  (pin
   "7")
  (instances (project
    "master-uscita-L" (path
    "/cc71cb06-0b2d-556a-b328-36d22986674b/39a5cb42-399e-5e3b-9c77-701e945b4534" (reference "U4") (unit 2)))))
 (wire
  (pts (xy 43.18 116.84) (xy 38.1 116.84))
  (stroke (width 0) (type default)))
 (symbol
  (lib_id "Device:R")
  (at 29.21 116.84 270)
  (unit 1)
  (body_style 1)
  (exclude_from_sim no)
  (in_bom yes)
  (on_board yes)
  (dnp no)
  (property
   "Reference"
   "R44" (at 29.21 114.3 90) (effects (font (size 1.27 1.27))))
  (property
   "Value"
   "10k" (at 29.21 119.38 90) (effects (font (size 1.27 1.27))))
  (property
   "Footprint"
   "Resistor_SMD:R_0805_2012Metric" (at 29.21 116.84 0) (effects (font (size 1.27 1.27)) (justify left) (hide yes)))
  (property
   "Datasheet"
   "" (at 29.21 116.84 0) (effects (font (size 1.27 1.27)) (justify left) (hide yes)))
  (property
   "Nota"
   "pull-up di AC_OK (open collector dal box)" (at 29.21 116.84 0) (effects (font (size 1.27 1.27)) (justify left) (hide yes)))
  (pin
   "1")
  (pin
   "2")
  (instances (project
    "master-uscita-L" (path
    "/cc71cb06-0b2d-556a-b328-36d22986674b/39a5cb42-399e-5e3b-9c77-701e945b4534" (reference "R44") (unit 1)))))
 (wire
  (pts (xy 38.1 116.84) (xy 33.02 116.84))
  (stroke (width 0) (type default)))
 (wire
  (pts (xy 25.4 116.84) (xy 22.86 116.84))
  (stroke (width 0) (type default)))
 (symbol
  (lib_id "power:+15V")
  (at 22.86 116.84 0)
  (unit 1)
  (body_style 1)
  (exclude_from_sim no)
  (in_bom yes)
  (on_board yes)
  (dnp no)
  (property
   "Reference"
   "#PWR005" (at 22.86 116.84 0) (effects (font (size 1.27 1.27)) (justify left) (hide yes)))
  (property
   "Value"
   "+5V" (at 22.86 111.76 0) (effects (font (size 1.27 1.27))))
  (property
   "Footprint"
   "" (at 22.86 116.84 0) (effects (font (size 1.27 1.27)) (justify left) (hide yes)))
  (property
   "Datasheet"
   "" (at 22.86 116.84 0) (effects (font (size 1.27 1.27)) (justify left) (hide yes)))
  (pin
   "1")
  (instances (project
    "master-uscita-L" (path
    "/cc71cb06-0b2d-556a-b328-36d22986674b/39a5cb42-399e-5e3b-9c77-701e945b4534" (reference "#PWR005") (unit 1)))))
 (wire
  (pts (xy 43.18 121.92) (xy 40.64 121.92))
  (stroke (width 0) (type default)))
 (wire
  (pts (xy 40.64 121.92) (xy 40.64 124.46))
  (stroke (width 0) (type default)))
 (symbol
  (lib_id "Comparator:LM339")
  (at 38.1 144.78 0)
  (unit 3)
  (body_style 1)
  (exclude_from_sim no)
  (in_bom yes)
  (on_board yes)
  (dnp no)
  (property
   "Reference"
   "U4" (at 35.56 139.7 0) (effects (font (size 1.27 1.27)) (justify left)))
  (property
   "Value"
   "LM339" (at 35.56 149.86 0) (effects (font (size 1.27 1.27)) (justify left)))
  (property
   "Footprint"
   "Package_SO:SOIC-14_3.9x8.7mm_P1.27mm" (at 38.1 144.78 0) (effects (font (size 1.27 1.27)) (justify left) (hide yes)))
  (property
   "Datasheet"
   "" (at 38.1 144.78 0) (effects (font (size 1.27 1.27)) (justify left) (hide yes)))
  (property
   "Nota"
   "supervisore e timer" (at 38.1 144.78 0) (effects (font (size 1.27 1.27)) (justify left) (hide yes)))
  (pin
   "10")
  (pin
   "11")
  (pin
   "13")
  (instances (project
    "master-uscita-L" (path
    "/cc71cb06-0b2d-556a-b328-36d22986674b/39a5cb42-399e-5e3b-9c77-701e945b4534" (reference "U4") (unit 3)))))
 (wire
  (pts (xy 30.48 142.24) (xy 27.94 142.24))
  (stroke (width 0) (type default)))
 (symbol
  (lib_id "power:GND")
  (at 27.94 142.24 0)
  (unit 1)
  (body_style 1)
  (exclude_from_sim no)
  (in_bom yes)
  (on_board yes)
  (dnp no)
  (property
   "Reference"
   "#PWR006" (at 27.94 142.24 0) (effects (font (size 1.27 1.27)) (justify left) (hide yes)))
  (property
   "Value"
   "CTRL_GND" (at 27.94 147.32 0) (effects (font (size 1.27 1.27))))
  (property
   "Footprint"
   "" (at 27.94 142.24 0) (effects (font (size 1.27 1.27)) (justify left) (hide yes)))
  (property
   "Datasheet"
   "" (at 27.94 142.24 0) (effects (font (size 1.27 1.27)) (justify left) (hide yes)))
  (pin
   "1")
  (instances (project
    "master-uscita-L" (path
    "/cc71cb06-0b2d-556a-b328-36d22986674b/39a5cb42-399e-5e3b-9c77-701e945b4534" (reference "#PWR006") (unit 1)))))
 (wire
  (pts (xy 30.48 147.32) (xy 27.94 147.32))
  (stroke (width 0) (type default)))
 (wire
  (pts (xy 27.94 147.32) (xy 27.94 152.4))
  (stroke (width 0) (type default)))
 (no_connect
  (at 45.72 144.78))
 (symbol
  (lib_id "Comparator:LM339")
  (at 45.72 172.72 0)
  (unit 4)
  (body_style 1)
  (exclude_from_sim no)
  (in_bom yes)
  (on_board yes)
  (dnp no)
  (property
   "Reference"
   "U4" (at 43.18 167.64 0) (effects (font (size 1.27 1.27)) (justify left)))
  (property
   "Value"
   "LM339" (at 43.18 177.8 0) (effects (font (size 1.27 1.27)) (justify left)))
  (property
   "Footprint"
   "Package_SO:SOIC-14_3.9x8.7mm_P1.27mm" (at 45.72 172.72 0) (effects (font (size 1.27 1.27)) (justify left) (hide yes)))
  (property
   "Datasheet"
   "" (at 45.72 172.72 0) (effects (font (size 1.27 1.27)) (justify left) (hide yes)))
  (property
   "Nota"
   "supervisore e timer" (at 45.72 172.72 0) (effects (font (size 1.27 1.27)) (justify left) (hide yes)))
  (pin
   "8")
  (pin
   "9")
  (pin
   "14")
  (instances (project
    "master-uscita-L" (path
    "/cc71cb06-0b2d-556a-b328-36d22986674b/39a5cb42-399e-5e3b-9c77-701e945b4534" (reference "U4") (unit 4)))))
 (wire
  (pts (xy 38.1 170.18) (xy 33.02 170.18))
  (stroke (width 0) (type default)))
 (symbol
  (lib_id "Device:C")
  (at 24.13 170.18 270)
  (unit 1)
  (body_style 1)
  (exclude_from_sim no)
  (in_bom yes)
  (on_board yes)
  (dnp no)
  (property
   "Reference"
   "C23" (at 24.13 167.64 90) (effects (font (size 1.27 1.27))))
  (property
   "Value"
   "2u2 X7R" (at 24.13 172.72 90) (effects (font (size 1.27 1.27))))
  (property
   "Footprint"
   "Capacitor_SMD:C_1206_3216Metric" (at 24.13 170.18 0) (effects (font (size 1.27 1.27)) (justify left) (hide yes)))
  (property
   "Datasheet"
   "" (at 24.13 170.18 0) (effects (font (size 1.27 1.27)) (justify left) (hide yes)))
  (property
   "Nota"
   "CT +-10 %" (at 24.13 170.18 0) (effects (font (size 1.27 1.27)) (justify left) (hide yes)))
  (pin
   "1")
  (pin
   "2")
  (instances (project
    "master-uscita-L" (path
    "/cc71cb06-0b2d-556a-b328-36d22986674b/39a5cb42-399e-5e3b-9c77-701e945b4534" (reference "C23") (unit 1)))))
 (wire
  (pts (xy 33.02 170.18) (xy 27.94 170.18))
  (stroke (width 0) (type default)))
 (wire
  (pts (xy 20.32 170.18) (xy 17.78 170.18))
  (stroke (width 0) (type default)))
 (symbol
  (lib_id "power:GND")
  (at 17.78 170.18 0)
  (unit 1)
  (body_style 1)
  (exclude_from_sim no)
  (in_bom yes)
  (on_board yes)
  (dnp no)
  (property
   "Reference"
   "#PWR007" (at 17.78 170.18 0) (effects (font (size 1.27 1.27)) (justify left) (hide yes)))
  (property
   "Value"
   "CTRL_GND" (at 17.78 175.26 0) (effects (font (size 1.27 1.27))))
  (property
   "Footprint"
   "" (at 17.78 170.18 0) (effects (font (size 1.27 1.27)) (justify left) (hide yes)))
  (property
   "Datasheet"
   "" (at 17.78 170.18 0) (effects (font (size 1.27 1.27)) (justify left) (hide yes)))
  (pin
   "1")
  (instances (project
    "master-uscita-L" (path
    "/cc71cb06-0b2d-556a-b328-36d22986674b/39a5cb42-399e-5e3b-9c77-701e945b4534" (reference "#PWR007") (unit 1)))))
 (wire
  (pts (xy 38.1 175.26) (xy 35.56 175.26))
  (stroke (width 0) (type default)))
 (wire
  (pts (xy 53.34 172.72) (xy 55.88 172.72))
  (stroke (width 0) (type default)))
 (symbol
  (lib_id "Device:R")
  (at 64.77 172.72 90)
  (unit 1)
  (body_style 1)
  (exclude_from_sim no)
  (in_bom yes)
  (on_board yes)
  (dnp no)
  (property
   "Reference"
   "R50" (at 64.77 170.18 90) (effects (font (size 1.27 1.27))))
  (property
   "Value"
   "10k" (at 64.77 175.26 90) (effects (font (size 1.27 1.27))))
  (property
   "Footprint"
   "Resistor_SMD:R_0805_2012Metric" (at 64.77 172.72 0) (effects (font (size 1.27 1.27)) (justify left) (hide yes)))
  (property
   "Datasheet"
   "" (at 64.77 172.72 0) (effects (font (size 1.27 1.27)) (justify left) (hide yes)))
  (property
   "Nota"
   "OKD: alto = suona" (at 64.77 172.72 0) (effects (font (size 1.27 1.27)) (justify left) (hide yes)))
  (pin
   "1")
  (pin
   "2")
  (instances (project
    "master-uscita-L" (path
    "/cc71cb06-0b2d-556a-b328-36d22986674b/39a5cb42-399e-5e3b-9c77-701e945b4534" (reference "R50") (unit 1)))))
 (wire
  (pts (xy 55.88 172.72) (xy 60.96 172.72))
  (stroke (width 0) (type default)))
 (wire
  (pts (xy 68.58 172.72) (xy 71.12 172.72))
  (stroke (width 0) (type default)))
 (symbol
  (lib_id "power:+15V")
  (at 71.12 172.72 0)
  (unit 1)
  (body_style 1)
  (exclude_from_sim no)
  (in_bom yes)
  (on_board yes)
  (dnp no)
  (property
   "Reference"
   "#PWR008" (at 71.12 172.72 0) (effects (font (size 1.27 1.27)) (justify left) (hide yes)))
  (property
   "Value"
   "+5V" (at 71.12 167.64 0) (effects (font (size 1.27 1.27))))
  (property
   "Footprint"
   "" (at 71.12 172.72 0) (effects (font (size 1.27 1.27)) (justify left) (hide yes)))
  (property
   "Datasheet"
   "" (at 71.12 172.72 0) (effects (font (size 1.27 1.27)) (justify left) (hide yes)))
  (pin
   "1")
  (instances (project
    "master-uscita-L" (path
    "/cc71cb06-0b2d-556a-b328-36d22986674b/39a5cb42-399e-5e3b-9c77-701e945b4534" (reference "#PWR008") (unit 1)))))
 (symbol
  (lib_id "Diode:BAT54W")
  (at 27.94 195.58 0)
  (unit 1)
  (body_style 1)
  (exclude_from_sim no)
  (in_bom yes)
  (on_board yes)
  (dnp no)
  (property
   "Reference"
   "D44" (at 25.4 193.04 0) (effects (font (size 1.27 1.27)) (justify left)))
  (property
   "Value"
   "BAT54W" (at 25.4 198.12 0) (effects (font (size 1.27 1.27)) (justify left)))
  (property
   "Footprint"
   "Package_TO_SOT_SMD:SOT-323_SC-70" (at 27.94 195.58 0) (effects (font (size 1.27 1.27)) (justify left) (hide yes)))
  (property
   "Datasheet"
   "" (at 27.94 195.58 0) (effects (font (size 1.27 1.27)) (justify left) (hide yes)))
  (property
   "Nota"
   "scarica CT: riarmo >= 1,5 s" (at 27.94 195.58 0) (effects (font (size 1.27 1.27)) (justify left) (hide yes)))
  (pin
   "1")
  (pin
   "2")
  (pin
   "3")
  (instances (project
    "master-uscita-L" (path
    "/cc71cb06-0b2d-556a-b328-36d22986674b/39a5cb42-399e-5e3b-9c77-701e945b4534" (reference "D44") (unit 1)))))
 (no_connect
  (at 27.94 195.58))
 (symbol
  (lib_id "Transistor_FET:2N7002")
  (at 124.46 58.42 0)
  (unit 1)
  (body_style 1)
  (exclude_from_sim no)
  (in_bom yes)
  (on_board yes)
  (dnp no)
  (property
   "Reference"
   "Q16" (at 121.92 50.8 0) (effects (font (size 1.27 1.27)) (justify left)))
  (property
   "Value"
   "2N7002" (at 121.92 66.04 0) (effects (font (size 1.27 1.27)) (justify left)))
  (property
   "Footprint"
   "Package_TO_SOT_SMD:SOT-23" (at 124.46 58.42 0) (effects (font (size 1.27 1.27)) (justify left) (hide yes)))
  (property
   "Datasheet"
   "" (at 124.46 58.42 0) (effects (font (size 1.27 1.27)) (justify left) (hide yes)))
  (property
   "Nota"
   "c9: basso = suona, alto (pull-up nei moduli) = muto" (at 124.46 58.42 0) (effects (font (size 1.27 1.27)) (justify left) (hide yes)))
  (pin
   "1")
  (pin
   "2")
  (pin
   "3")
  (instances (project
    "master-uscita-L" (path
    "/cc71cb06-0b2d-556a-b328-36d22986674b/39a5cb42-399e-5e3b-9c77-701e945b4534" (reference "Q16") (unit 1)))))
 (symbol
  (lib_id "power:GND")
  (at 127 63.5 0)
  (unit 1)
  (body_style 1)
  (exclude_from_sim no)
  (in_bom yes)
  (on_board yes)
  (dnp no)
  (property
   "Reference"
   "#PWR009" (at 127 63.5 0) (effects (font (size 1.27 1.27)) (justify left) (hide yes)))
  (property
   "Value"
   "CTRL_GND" (at 127 68.58 0) (effects (font (size 1.27 1.27))))
  (property
   "Footprint"
   "" (at 127 63.5 0) (effects (font (size 1.27 1.27)) (justify left) (hide yes)))
  (property
   "Datasheet"
   "" (at 127 63.5 0) (effects (font (size 1.27 1.27)) (justify left) (hide yes)))
  (pin
   "1")
  (instances (project
    "master-uscita-L" (path
    "/cc71cb06-0b2d-556a-b328-36d22986674b/39a5cb42-399e-5e3b-9c77-701e945b4534" (reference "#PWR009") (unit 1)))))
 (wire
  (pts (xy 48.26 99.06) (xy 41.91 99.06))
  (stroke (width 0) (type default)))
 (wire
  (pts (xy 41.91 99.06) (xy 41.91 121.92))
  (stroke (width 0) (type default)))
 (wire
  (pts (xy 40.64 124.46) (xy 22.86 124.46))
  (stroke (width 0) (type default)))
 (wire
  (pts (xy 22.86 124.46) (xy 22.86 148.59))
  (stroke (width 0) (type default)))
 (wire
  (pts (xy 22.86 148.59) (xy 27.94 148.59))
  (stroke (width 0) (type default)))
 (wire
  (pts (xy 27.94 152.4) (xy 35.56 152.4))
  (stroke (width 0) (type default)))
 (wire
  (pts (xy 35.56 152.4) (xy 35.56 175.26))
  (stroke (width 0) (type default)))
 (wire
  (pts (xy 48.26 86.36) (xy 48.26 53.34))
  (stroke (width 0) (type default)))
 (wire
  (pts (xy 48.26 53.34) (xy 40.64 53.34))
  (stroke (width 0) (type default)))
 (wire
  (pts (xy 40.64 53.34) (xy 40.64 48.26))
  (stroke (width 0) (type default)))
 (wire
  (pts (xy 33.02 48.26) (xy 33.02 45.72))
  (stroke (width 0) (type default)))
 (wire
  (pts (xy 33.02 45.72) (xy 30.48 45.72))
  (stroke (width 0) (type default)))
 (wire
  (pts (xy 66.04 83.82) (xy 66.04 119.38))
  (stroke (width 0) (type default)))
 (wire
  (pts (xy 66.04 119.38) (xy 58.42 119.38))
  (stroke (width 0) (type default)))
 (wire
  (pts (xy 58.42 119.38) (xy 58.42 170.18))
  (stroke (width 0) (type default)))
 (wire
  (pts (xy 58.42 170.18) (xy 54.61 170.18))
  (stroke (width 0) (type default)))
 (wire
  (pts (xy 54.61 170.18) (xy 54.61 190.5))
  (stroke (width 0) (type default)))
 (wire
  (pts (xy 54.61 190.5) (xy 24.13 190.5))
  (stroke (width 0) (type default)))
 (wire
  (pts (xy 24.13 190.5) (xy 24.13 195.58))
  (stroke (width 0) (type default)))
 (wire
  (pts (xy 29.21 170.18) (xy 29.21 191.77))
  (stroke (width 0) (type default)))
 (wire
  (pts (xy 29.21 191.77) (xy 31.75 191.77))
  (stroke (width 0) (type default)))
 (wire
  (pts (xy 31.75 191.77) (xy 31.75 195.58))
  (stroke (width 0) (type default)))
 (wire
  (pts (xy 38.1 170.18) (xy 38.1 152.4))
  (stroke (width 0) (type default)))
 (wire
  (pts (xy 38.1 152.4) (xy 86.36 152.4))
  (stroke (width 0) (type default)))
 (wire
  (pts (xy 86.36 152.4) (xy 86.36 83.82))
  (stroke (width 0) (type default)))
 (wire
  (pts (xy 60.96 172.72) (xy 60.96 153.67))
  (stroke (width 0) (type default)))
 (wire
  (pts (xy 60.96 153.67) (xy 119.38 153.67))
  (stroke (width 0) (type default)))
 (wire
  (pts (xy 119.38 153.67) (xy 119.38 58.42))
  (stroke (width 0) (type default)))
 (junction
  (at 48.26 86.36)
  (diameter 0)
  (color 0 0 0 0))
 (junction
  (at 27.94 148.59)
  (diameter 0)
  (color 0 0 0 0))
 (junction
  (at 41.91 121.92)
  (diameter 0)
  (color 0 0 0 0))
 (junction
  (at 33.02 48.26)
  (diameter 0)
  (color 0 0 0 0))
 (junction
  (at 40.64 48.26)
  (diameter 0)
  (color 0 0 0 0))
 (junction
  (at 29.21 170.18)
  (diameter 0)
  (color 0 0 0 0))
 (junction
  (at 38.1 170.18)
  (diameter 0)
  (color 0 0 0 0))
 (junction
  (at 58.42 119.38)
  (diameter 0)
  (color 0 0 0 0))
 (junction
  (at 66.04 83.82)
  (diameter 0)
  (color 0 0 0 0))
 (junction
  (at 60.96 172.72)
  (diameter 0)
  (color 0 0 0 0))
 (global_label
  "RAW+22"
  (shape passive)
  (at 22.86 81.28 180)
  (fields_autoplaced yes)
  (effects (font (size 1 1)) (justify right)))
 (global_label
  "AC_OK"
  (shape passive)
  (at 38.1 116.84 180)
  (fields_autoplaced yes)
  (effects (font (size 1 1)) (justify right)))
 (global_label
  "KG0"
  (shape passive)
  (at 55.88 172.72 0)
  (fields_autoplaced yes)
  (effects (font (size 1 1)) (justify left)))
 (global_label
  "GLOBAL_MUTE"
  (shape passive)
  (at 127 53.34 90)
  (fields_autoplaced yes)
  (effects (font (size 1 1)) (justify left))))
